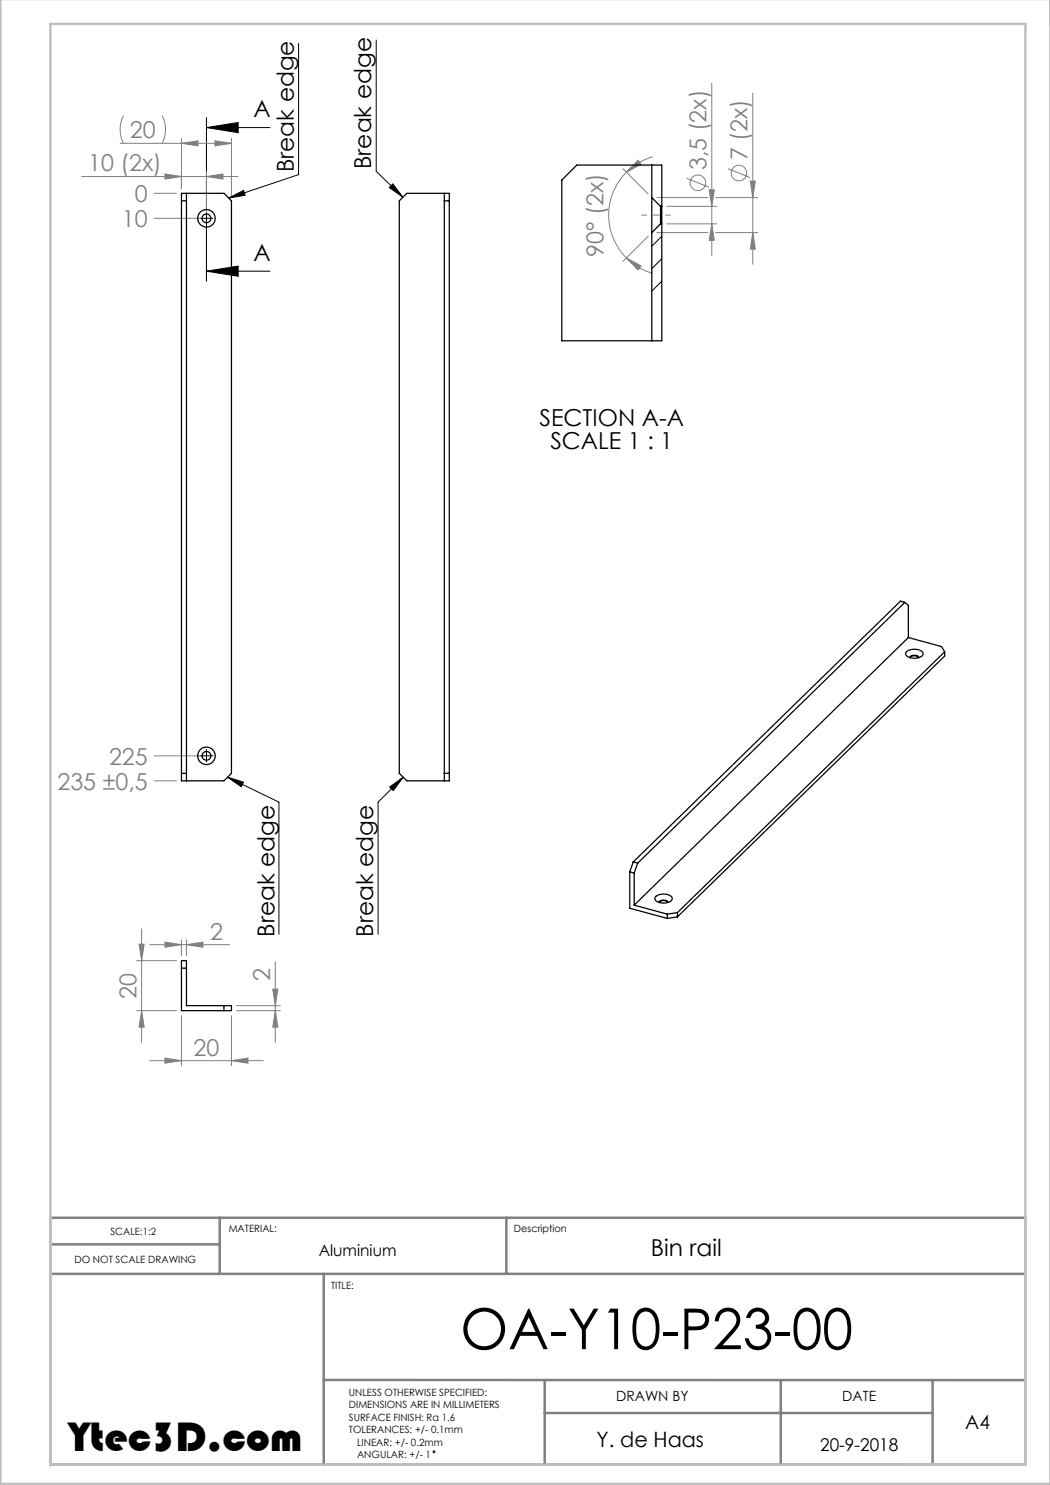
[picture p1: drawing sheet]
<svg xmlns="http://www.w3.org/2000/svg" width="210mm" height="297mm" viewBox="0 0 210 297" stroke-linecap="round" stroke-linejoin="round" font-family="sans-serif">
<g fill="none" stroke="#000" stroke-width=".2">
<path d="M59.7 8.7v26.2l-14 4.7M75.2 8v26.3l5.4 5.1M41.3 25.5h12.7M41.3 23.5v32.7M41.3 25.5l6.3-1v2zM45.7 39.6l3-1.5 .3 .9zM78.6 36.8l2 2.6-2.7-1.9zM40 43.7h2.5M41.3 54.2h12.7M41.3 54.2l6.3-1v2.1zM40 151.2h2.5M41.3 149.9v2.5"/>
<path d="M45.5 155.4l3.2 1-.4 .9zM45.5 155.4l10.3 5v26.5M77.9 157.4l2.7-2-1.9 2.7zM80.6 155.4l-5 5v26.5"/>
<circle cx="86.8" cy="290.4" r=".19"/>
</g>
<path d="M10.1 248.9h33.8M10.1 254.8h195M43.9 243.6v11.2M64.7 254.8v38.2M101.3 243.6v11.2M64.7 276h140.4M108.9 276v17M156.2 276v16.9M186.5 276v16.9M10.1 292.9h195v-49.3h-195v49.4M108.9 282.6h77.6" fill="none" stroke="#808080" stroke-width=".5"/>
<path d="M.1 -.1v296.9h210M10.1 292.9h195v-288.1h-195v288.2" fill="none" stroke="#c0c0c0" stroke-width=".5"/>
<g fill="none" stroke="#808080" stroke-width=".2">
<path d="M142.4 16.7v34.4M150.6 18.6v34.3M16.3 35.3h31.3M24 28.7h22.3M24.7 23.1a6.2 6.2 0 0 0 0 5.6M30.8 38.7h4.5M32.4 23.1a6.2 6.2 0 0 1 0 5.6M33 34.8l3.3 .5-3.3 .5zM36.3 28.7l3.3-.5v1zM36.3 27.7v10M41.3 35.3l3.3-.5v1zM41.3 34.3v8.4"/>
<path d="M43 28.2l3.3 .5-3.3 .5zM46.3 27.7v11.5M124.6 33.7l5 5.1M125.3 34.4a12.1 12.1 0 0 0 0 17.2M127.6 32l.6 .8-2.9 1.6zM130.5 31.4a12.1 12.1 0 0 0-5.2 3M131.4 39.5h10.2M137.4 35.7l4.4 1.7M141.8 38h1.1l-.5 3.3zM143.1 39.5h8.5M145.6 33.7l4.4 1.8M150.1 36.2h1l-.5 3.3z"/>
<path d="M30.8 43.7h9.5M125.3 51.6l2.9 1.6-.6 .8zM125.3 51.6a12.1 12.1 0 0 0 5.2 3.1M129.6 47.2l-5 5.1M131.4 46.5h10.2M133.4 44.8h10M133.4 41.3h10M142.4 44.8l.5 3.3h-1.1zM143.1 46.5h8.5M150.6 46.5l.5 3.3h-1zM30.8 151.2h9.5M30.8 156.2h4.5"/>
<path d="M27.3 192.1h8M27.8 188.8h1l-.5 3.3zM28.3 185.8v22.7M29.9 188.9h16M33 188.4l3.3 .5-3.3 .5zM36.3 187.9v3.2M37.3 188.9l3.3-.5v1zM37.3 187.9v3.2M54.6 197.8h1l-.5 3.3zM55.1 192.4v16.1M27.3 202.1h8M28.3 202.1l.5 3.3h-1z"/>
<path d="M29.9 212.1h22.7M33 211.6l3.3 .5-3.3 .5zM36.3 203.1v10M46.3 212.1l3.3-.5v1zM46.3 203.1v10M47.3 202.1h8.8M47.3 201.1h8.8M55.1 202.1l.5 3.3h-1z"/>
<circle cx="139.6" cy="36.6" r="1.56"/>
<circle cx="147.8" cy="34.6" r="1.56"/>
</g>
<path d="M128.4 43h5.7" fill="none" stroke="#808080" stroke-width=".2" stroke-dasharray="15.2 1.3 1.3 1.3" stroke-dashoffset="14.3"/>
<g fill="#000">
<path d="M41.3 25.5l6.3-1v2zM41.3 54.2l6.3-1v2.1z"/>
<path d="M45.5 155.4l3.2 1-.4 .9zM45.7 39.6l3-1.5 .3 .9zM78.6 36.8l2 2.6-2.7-1.9zM77.9 157.4l2.7-2-1.9 2.7z"/>
</g>
<g fill="#808080">
<path d="M33 211.6l3.3 .5-3.3 .5zM46.3 212.1l3.3-.5v1zM33 188.4l3.3 .5-3.3 .5zM37.3 188.9l3.3-.5v1zM33 34.8l3.3 .5-3.3 .5zM41.3 35.3l3.3-.5v1zM36.3 28.7l3.3-.5v1zM43 28.2l3.3 .5-3.3 .5z"/>
<path d="M142.4 44.8l.5 3.3h-1.1zM141.8 38h1.1l-.5 3.3z"/>
<path d="M27.8 188.8h1l-.5 3.3zM28.3 202.1l.5 3.3h-1zM54.6 197.8h1l-.5 3.3zM55.1 202.1l.5 3.3h-1z"/>
<path d="M150.1 36.2h1l-.5 3.3zM150.6 46.5l.5 3.3h-1z"/>
<path d="M127.6 32l.6 .8-2.9 1.6zM125.3 51.6l2.9 1.6-.6 .8z"/>
</g>
<g fill="none" stroke="#000" stroke-width=".25">
<path d="M36.3 38.7h8.5l1.5 1.5v114.5l-1.5 1.5h-8.5zM37.3 38.7v117.5M81.4 38.7h8.5v117.5h-8.5l-1.5-1.5v-114.5zM88.9 38.7v117.5M130.4 39.5v7M130.4 39.5l1.7 1.8M130.4 33v6.5M36.3 40.2h1M88.9 40.2h1M130.4 46.5v21.7M132.1 41.3v3.5M132.1 41.3h.3"/>
<path d="M132.1 44.8l-1.7 1.7M132.1 44.8h.3M132.4 41.3v3.5M132.4 41.3v-8.3h-17l-3 3v32.2h20v-23.4M181 120.5l-53.5 52.1M181 120.5l.7 .6v6.4M181 120.5l-.9-.3-53.4 52.2M181.3 130.3a2.52 2.52 0 0 1 3.3 .3 .96 .96 0 0 1-1.1 1 2.07 2.07 0 0 1-2.4-.8zM181.7 127.5l-54.9 53.5M181.7 127.5l6.6 1.8 .6 1.1M182.1 131.3a1.09 1.09 0 0 1 1.6 .2 1.19 1.19 0 0 0-1.7 0zM188.9 130.4l-53.4 52.1"/>
<path d="M188.9 130.4v.8l-53.4 52.2M36.3 154.7h1M88.9 154.7h1M126 174.4v7.2l7.5 2.1M126 174.4l.8 .2M126.7 172.4l-.7 2M126.7 172.4l.8 .2M126.8 174.6v6.4M127.5 172.6l-.7 2M131.2 179.3a2.52 2.52 0 0 1 3.2 .2 .96 .96 0 0 1-1 1 2.07 2.07 0 0 1-2.4-.8zM36.3 193.6h1M36.3 192.1h1v9h9v1h-10z"/>
<path d="M126.8 181l6.7 1.8M133.5 182.8v.9M133.6 180.5a1.03 1.03 0 0 0-1.8 0 1.19 1.19 0 0 1 1.8 0M135.5 182.5l-2 .3M135.5 182.5v.9M135.5 183.4l-2 .3M44.8 201.1v1"/>
<circle cx="41.3" cy="43.7" r=".88"/>
<circle cx="41.3" cy="43.7" r="1.75"/>
<circle cx="41.3" cy="151.2" r=".88"/>
<circle cx="41.3" cy="151.2" r="1.75"/>
</g>
<path d="M132.4 47.2l-2 2M132.4 51.7l-2 2M132.4 56.2l-2 2" fill="none" stroke="#000" stroke-width=".2"/>
<text font-size="11.3" x="92" y="269.8">OA-Y10-P23-00</text>
<text font-size="8.5" x="13.8" y="290.3">Ytec3D.com</text>
<g font-size="4.7">
<text x="50.7" y="23.5">A</text>
<text x="58.8" y="34.4" transform="rotate(-90 58.8 34.4)">Break edge</text>
<text x="74.2" y="33.8" transform="rotate(-90 74.2 33.8)">Break edge</text>
<text x="50.7" y="52.2">A</text>
<text x="107.9" y="85.2">SECTION A-A</text>
<text x="110.1" y="89.7">SCALE 1 : 1</text>
<text x="54.9" y="187.3" transform="rotate(-90 54.9 187.3)">Break edge</text>
<text x="74.7" y="187.3" transform="rotate(-90 74.7 187.3)">Break edge</text>
<text x="130.2" y="251.2">Bin rail</text>
</g>
<g font-size="4.7" fill="#808080">
<text x="26" y="27.7">20</text>
<text x="17.6" y="34.3">10 (2x)</text>
<text x="141.3" y="34" transform="rotate(-90 141.3 34)">3,5 (2x)</text>
<text x="149.5" y="32.1" transform="rotate(-90 149.5 32.1)">7 (2x)</text>
<text x="27" y="40.4">0</text>
<text x="24.4" y="45.4">10</text>
<text x="120.7" y="51.3" transform="rotate(-90 120.7 51.3)">90° (2x)</text>
<text x="21.8" y="152.9">225</text>
<text x="11.5" y="157.9">235 ±0,5</text>
<text x="42" y="187.9">2</text>
<text x="54" y="196.2" transform="rotate(-90 54 196.2)">2</text>
<text x="27.3" y="199.7" transform="rotate(-90 27.3 199.7)">20</text>
<text x="38.7" y="211.1">20</text>
</g>
<text font-size="4.2" x="119.3" y="289.4">Y. de Haas</text>
<text font-size="3.9" x="193.1" y="285.8">A4</text>
<text font-size="3.5" x="164" y="290.3">20-9-2018</text>
<text font-size="3.2" x="63.7" y="251.2">Aluminium</text>
<g font-size="2.8">
<text x="123.2" y="280.2">DRAWN BY</text>
<text x="168.5" y="280.2">DATE</text>
</g>
<g font-size="2">
<text x="22.1" y="246.9">SCALE:1:2</text>
<text x="45.7" y="246.5">MATERIAL:</text>
<text x="102.8" y="246.5">Description</text>
<text x="14.9" y="252.5">DO NOT SCALE DRAWING</text>
<text x="66.2" y="257.7">TITLE:</text>
<text x="69.8" y="279.2">UNLESS OTHERWISE SPECIFIED:</text>
<text x="69.8" y="281.7">DIMENSIONS ARE IN MILLIMETERS</text>
<text x="69.8" y="284.2">SURFACE FINISH: Ra 1.6</text>
<text x="69.8" y="286.7">TOLERANCES: +/- 0.1mm</text>
<text x="71.4" y="291.7">ANGULAR: +/- 1</text>
<text x="71.4" y="289.2">LINEAR: +/- 0.2mm</text>
</g>
</svg>
